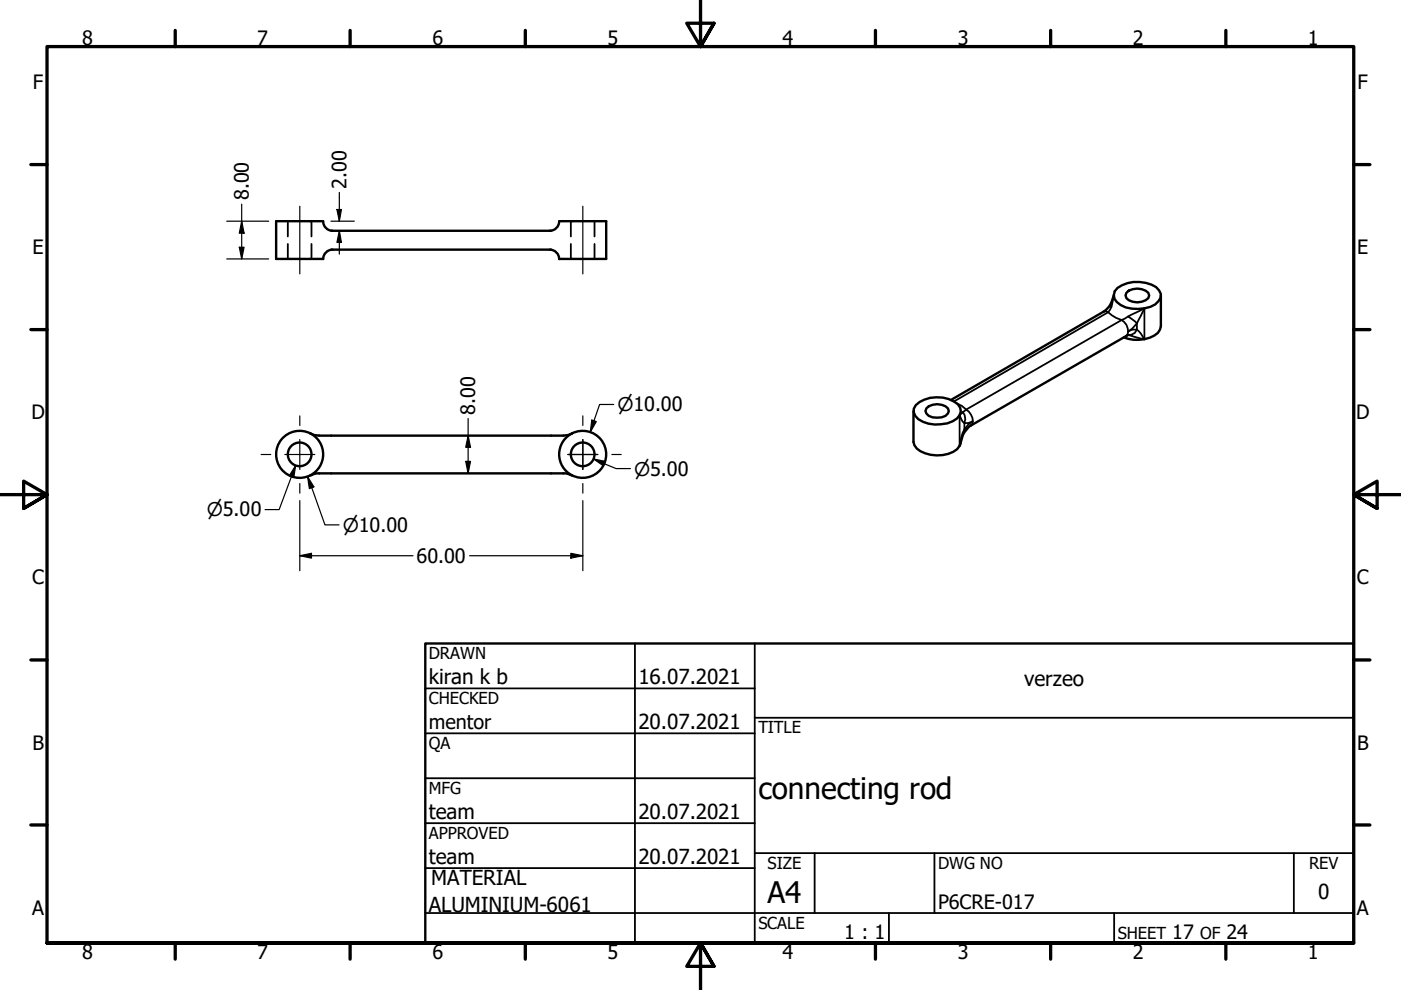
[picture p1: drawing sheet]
<svg xmlns="http://www.w3.org/2000/svg" width="297mm" height="210mm" viewBox="0 0 297 210" stroke-linecap="round" stroke-linejoin="round" font-family="sans-serif">
<!-- layer: Hidden (ANSI) -->
<path d="M61 46.9v3.2M61 51.7v3.2M66 46.9v3.2M66 51.7v3.2M121 46.9v3.2M121 51.7v3.2M126 46.9v3.2M126 51.7v3.2" fill="none" stroke="#000" stroke-width=".38"/>
<!-- layer: Visible (ANSI) -->
<g fill="none" stroke="#000" stroke-width=".51">
<path d="M70.2 48.9h46.6M70.2 52.9h46.6M70.5 48.9a2 2 0 0 1-2-2h-10v8h10a2 2 0 0 1 2-2M116.6 48.9a2 2 0 0 0 2-2h9.9v8h-9.9a2 2 0 0 0-2-2M236.2 62.6a5 5 0 0 1-2.2 3.5l-32.4 18.7M236.9 61.1a7.5 7.5 0 0 1 8.2-.2 1.89 1.89 0 0 1 .5 3 5.4 5.4 0 0 1-4.3 1.6 5.4 5.4 0 0 1-5-2.2l-.1-.8 .1-.7zM238.8 62.1a3.5 3.5 0 0 1 4.7 0l.1 .5a2.32 2.32 0 0 1-2.5 1.5 2.17 2.17 0 0 1-2.5-1.5zM239.2 71l-33.9 19.6a5.1 5.1 0 0 0-1.6 3.2M246.1 62.6v6.6a2.94 2.94 0 0 1-2.3 2.4 8.1 8.1 0 0 1-5.5-.1M65.8 91.9l.8 .3 1.1 .2h51.7l1.1-.2 .8-.3M193.7 87.2v6.5a3.1 3.1 0 0 0 2.5 2.4 7.3 7.3 0 0 0 6.7-.9l.7-1.1 .1-.4M194.2 85.9a7.1 7.1 0 0 1 8.9-.2 1.96 1.96 0 0 1-.2 3 7.7 7.7 0 0 1-8.2 .2 1.99 1.99 0 0 1-.5-3z"/>
<path d="M196.4 86.6a3.4 3.4 0 0 1 4.6 0l.2 .6a2.07 2.07 0 0 1-2.5 1.4 2.07 2.07 0 0 1-2.5-1.4zM65.8 100.8l1.3-.4h52.9l1.3 .4"/>
<circle cx="63.5" cy="96.3" r="5"/>
<circle cx="63.5" cy="96.3" r="2.51"/>
<circle cx="123.5" cy="96.3" r="5"/>
<circle cx="123.5" cy="96.3" r="2.51"/>
</g>
<!-- layer: Visible Narrow (ANSI) -->
<g fill="none" stroke="#000" stroke-width=".38">
<path d="M235.6 65.1l-.7 1.1-.5-.2-.4 .1M236.2 62.6l-.6 2.5-.4-.2M237.8 67.9a2.81 2.81 0 0 1 1.4 2.4M237.8 67.9l1.4-.8 1.8 1.5M237.8 67.9l-32.9 18.9-.9-.7-1.2-.6M237.8 67.9l-1.1-.5-1.8-1.2-32.7 18.9M239.2 71h.7l.7-.4 .4-.7 .9 .8 .7 1.2zM239.2 70.3l-.4 .9M241 69.9h-.8l-1 .4M241 68.6l-.8 1-1 .7M241 68.6v1.3M242.6 65.4l-1.6 3.2"/>
<path d="M242.6 65.4l-3.4 1.7M242.6 65.4v6.5M203.5 88l.6 1.4 .4 .3M203.5 88l.7-.7 .3 .7 .2 .9-.2 .8M203.5 88v6.5M204.2 87.3l.7-.5a3 3 0 0 1 1.3 2.5l-.9 .4h-.8M204.5 89.7v1.3l.2 .4M205.9 90.2l.3-.3v-.6a4.9 4.9 0 0 0-2.4 3.4l-.3 1.8 .2-.7"/>
</g>
<circle cx="239.2" cy="71" r=".19" fill="#000"/>
<!-- layer: Border (ANSI) -->
<g fill="none" stroke="#000" stroke-width=".7">
<path d="M148.5 -.1v10l-2.9-5h5.8l-2.9 5 2.9-5M37.1 6.4v3.5M74.2 6.4v3.5M111.4 6.4v3.5M185.6 6.4v3.5M222.8 6.4v3.5M259.9 6.4v3.5M6.5 34.9h3.5M287 34.9h3.4M6.5 69.9h3.5M287 69.9h3.4M0 104.9h10l-5-2.9v5.8l5-2.9-5 2.9"/>
<path d="M297 104.9h-10l5-2.9v5.8l-5-2.9 5 2.9M6.5 139.9h3.5M287 139.9h3.4M6.5 174.9h3.5M287 174.9h3.4M10 199.9v-190h277v190h-277h277M37.1 199.9v3.5M74.2 199.9v3.5M111.4 199.9v3.5M185.6 199.9v3.5M222.8 199.9v3.5M259.9 199.9v3.5"/>
<path d="M151.4 204.9l-2.9-5 2.9 5h-5.8l2.9-5v10"/>
</g>
<!-- layer: Title (ANSI) -->
<g fill="none" stroke="#000" stroke-width=".38">
<path d="M134.6 136.4v63.5M160 136.4v63.5M90.2 146h69.8M90.2 155.5h69.8M160 152.2h127M90.2 165h69.8M90.2 174.5h69.8M90.2 193.6h196.8M90.2 184.1h69.8M160 180.9h127M172.7 180.9v12.7M188.5 193.6v6.3"/>
<path d="M198.1 180.9v12.7M236.2 193.6v6.3M274.3 180.9v12.7"/>
</g>
<path d="M90.2 136.4h196.8v63.5h-196.8z" fill="none" stroke="#000" stroke-width=".51"/>
<!-- layer: Center Mark (ANSI) -->
<path d="M55.4 96.4h2M60.4 96.4h6.3M63.6 88.2v2M63.6 93.2v6.3M120.4 96.4h6.3h-3.1v3.1v-6.3v3.2zM123.6 88.2v2M129.7 96.4h2M63.6 102.5v2.1M123.6 102.5v2.1" fill="none" stroke="#000" stroke-width=".25"/>
<!-- layer: Centerline (ANSI) -->
<path d="M63.6 43.7v14.4M123.6 43.7v14.4" fill="none" stroke="#000" stroke-width=".25"/>
<!-- layer: Dimension (ANSI) -->
<g fill="none" stroke="#000" stroke-width=".25">
<path d="M48.1 54.9h8.9M48.1 46.9h8.9M50.7 52.4h1.1l-.6 2.5zM51.2 46.9l.6 2.5h-1.1zM51.2 43.3v11.6M70.2 46.9h4.9M71.4 44.4h1l-.5 2.5zM71.9 48.9l.5 2.5h-1zM71.9 40.8v6.1M71.9 48.9v5M62.7 98.7l-.4 2.5-1-.3zM62.7 98.7l-3.5 9.3h-3"/>
<path d="M98.7 97.8h1.1l-.5 2.6zM99.3 92.4l.5 2.4h-1.1zM99.3 88.7v11.7M125.5 89.1l.9 .3-1.2 2.2zM125.9 97.3l2.4 .5-.3 1zM125.9 97.3l4.7 2h3.1M130.1 85.8h-3l-1.9 5.8M63.6 117.8l2.4-.5v1zM63.6 117.8h24M63.6 106.1v14.9M65.2 101.1l1.3 2.1-.9 .4zM65.2 101.1l3.7 10.2h3"/>
<path d="M99.6 117.8h24M121 117.3l2.6 .5-2.6 .5zM123.6 106.1v14.9"/>
</g>
<g fill="#000">
<path d="M50.7 52.4h1.1l-.6 2.5z" fill-rule="evenodd"/>
<path d="M51.2 46.9l.6 2.5h-1.1z" fill-rule="evenodd"/>
<path d="M71.4 44.4h1l-.5 2.5z" fill-rule="evenodd"/>
<path d="M71.9 48.9l.5 2.5h-1z" fill-rule="evenodd"/>
<path d="M98.7 97.8h1.1l-.5 2.6z" fill-rule="evenodd"/>
<path d="M99.3 92.4l.5 2.4h-1.1z" fill-rule="evenodd"/>
<path d="M125.5 89.1l.9 .3-1.2 2.2z" fill-rule="evenodd"/>
<path d="M125.9 97.3l2.4 .5-.3 1z" fill-rule="evenodd"/>
<path d="M62.7 98.7l-.4 2.5-1-.3z" fill-rule="evenodd"/>
<path d="M63.6 117.8l2.4-.5v1z" fill-rule="evenodd"/>
<path d="M65.2 101.1l1.3 2.1-.9 .4z" fill-rule="evenodd"/>
<path d="M121 117.3l2.6 .5-2.6 .5z" fill-rule="evenodd"/>
</g>
<g font-size="6.3">
<text x="160.8" y="169.3">connecting rod</text>
<text x="162.8" y="191.4">A4</text>
</g>
<g font-size="4.4">
<text x="90.9" y="145.1">kiran k b</text>
<text x="135.4" y="145.1">16.07.2021</text>
<text x="217.2" y="145.5">verzeo</text>
<text x="135.4" y="154.6">20.07.2021</text>
<text x="90.9" y="173.6">team</text>
<text x="135.4" y="173.6">20.07.2021</text>
<text x="90.9" y="183.2">team</text>
<text x="135.4" y="183.2">20.07.2021</text>
<text x="91.4" y="187.6">MATERIAL</text>
<text x="279.5" y="190.7">0</text>
<text x="90.9" y="193.5">ALUMINIUM-6061</text>
</g>
<g font-size="4.2">
<text x="17.4" y="9.5">8</text>
<text x="54.5" y="9.5">7</text>
<text x="91.7" y="9.5">6</text>
<text x="128.8" y="9.5">5</text>
<text x="165.9" y="9.5">4</text>
<text x="203.1" y="9.5">3</text>
<text x="240.2" y="9.5">2</text>
<text x="277.3" y="9.5">1</text>
<text x="7" y="19">F</text>
<text x="287.8" y="19">F</text>
<text x="73.5" y="40" transform="rotate(-90 73.5 40)">2.00</text>
<text x="52.8" y="42.5" transform="rotate(-90 52.8 42.5)">8.00</text>
<text x="6.9" y="53.9">E</text>
<text x="287.7" y="53.9">E</text>
<text x="6.7" y="88.9">D</text>
<text x="100.8" y="87.9" transform="rotate(-90 100.8 87.9)">8.00</text>
<text x="287.5" y="88.9">D</text>
<text x="88.3" y="119.4">60.00</text>
<text x="6.8" y="123.9">C</text>
<text x="287.7" y="123.9">C</text>
<text x="90.9" y="154.7">mentor</text>
<text x="6.9" y="158.9">B</text>
<text x="287.7" y="158.9">B</text>
<text x="6.8" y="193.9">A</text>
<text x="198.9" y="192.8">P6CRE-017</text>
<text x="287.7" y="193.9">A</text>
<text x="17.4" y="203.4">8</text>
<text x="54.5" y="203.4">7</text>
<text x="91.7" y="203.4">6</text>
<text x="128.8" y="203.4">5</text>
<text x="165.9" y="203.4">4</text>
<text x="179" y="199.2">1 : 1</text>
<text x="203.1" y="203.4">3</text>
<text x="240.2" y="203.4">2</text>
<text x="248.5" y="199.1">17</text>
<text x="260" y="199.1">24</text>
<text x="277.3" y="203.4">1</text>
</g>
<g font-size="4">
<text x="130.9" y="87.2">⌀10.00</text>
<text x="134.4" y="100.9">⌀5.00</text>
<text x="43.9" y="109.5">⌀5.00</text>
<text x="72.7" y="112.7">⌀10.00</text>
</g>
<g font-size="3.5">
<text x="90.9" y="139.7">DRAWN</text>
<text x="90.9" y="149.3">CHECKED</text>
<text x="160.8" y="155.5">TITLE</text>
<text x="90.9" y="158.8">QA</text>
<text x="90.9" y="168.3">MFG</text>
<text x="90.9" y="177.8">APPROVED</text>
<text x="162.8" y="184.2">SIZE</text>
<text x="198.9" y="184.2">DWG NO</text>
<text x="277.6" y="184.2">REV</text>
<text x="160.8" y="196.9">SCALE</text>
<text x="237" y="199.1">SHEET</text>
<text x="254.4" y="199.1">OF</text>
</g>
</svg>
